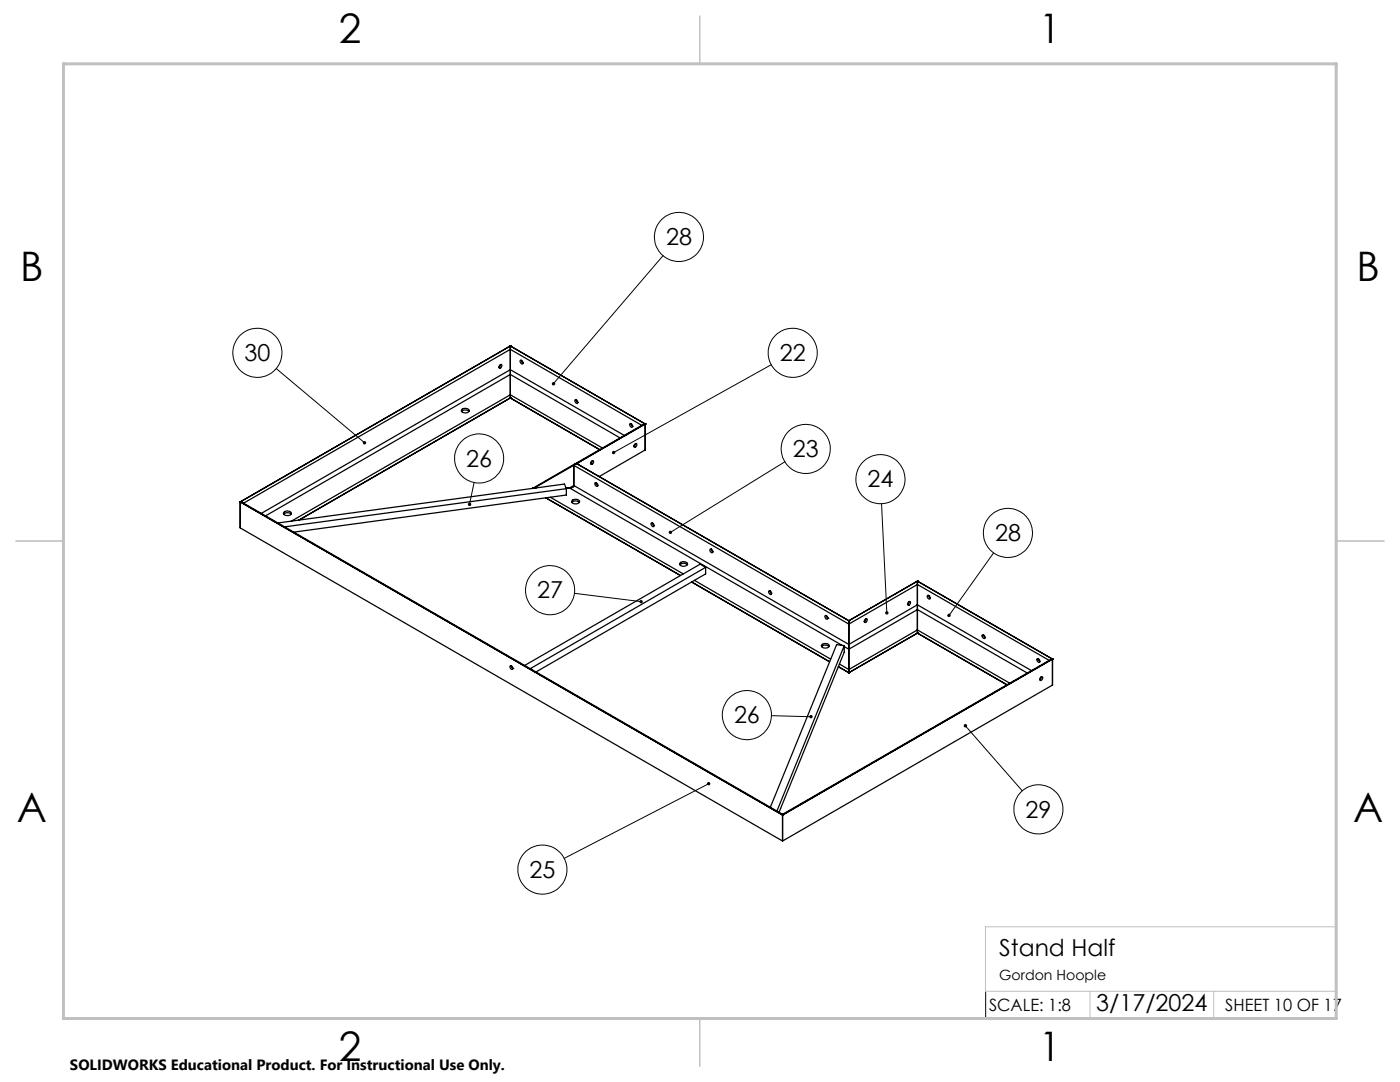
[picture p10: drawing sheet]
<svg xmlns="http://www.w3.org/2000/svg" width="279mm" height="216mm" viewBox="0 0 279 216" stroke-linecap="round" stroke-linejoin="round" font-family="sans-serif">
<g fill="none" stroke="#000" stroke-width=".25">
<path d="M99.7 72.9l.2-.2a.39 .39 0 0 1 .2 .5 .39 .39 0 0 1-.4 .3l-.1-.3zM99.9 72.7l-.3 .6M101.8 69v.7M101.8 69h.1M101.8 73.8v.9M101.8 78.8v.6M101.8 79.4h.1M101.8 69l-53.9 31.2M101.8 69.7v4.1M101.8 74.7v4.1M101.8 79.4l-42.2 24.4M101.8 69l27 15.6"/>
<path d="M101.8 79.4l17.9 10.3M101.8 74.7l22 12.7M101.8 69.7l-53.2 30.7M101.8 73.8l-49.7 28.6M101.8 78.8l-43.7 25.2M101.8 74.7l-48.8 28.2M101.8 69.7l26.3 15.2M101.8 73.8l22.8 13.1M101.8 78.8l18.4 10.6M103.8 71.9a.39 .39 0 0 1 .5 .2 .39 .39 0 0 1-.2 .5l-.3-.4zM104.1 71.9l.3 .5M104.4 72.4h.1"/>
<path d="M114.8 79.8a.4 .4 0 0 1 .4 .2 .4 .4 0 0 1-.1 .5l-.3-.4zM115 79.8l.3 .5M92.1 82.1a1.11 1.11 0 0 1 1.5 0M92.3 81.6a1 1 0 0 1 1.4 .4 .9 .9 0 0 1-1.6-.1zM106.6 97.4h.4M106.6 97.4h.1M108.9 99.3l26.9 15.5M109.9 99.2l26.4 15.3M113 97.4h.7M113 97.5v1.3l-54.4 7.4M113 97.5l-56.2 7.6M113 97.5l-.4-.9-57.1 7.8"/>
<path d="M113.7 97.4l54.4 31.4M114.2 99.8a.86 .86 0 0 1 1.4 .4 .93 .93 0 0 1-1.5-.2zM114.5 96.9a.68 .68 0 0 1-.8 .5M114.5 96.9a.74 .74 0 0 1-.8 .5M114.5 92.9l54.9 31.6M114.5 96.9l54.9 31.7M114.5 92.9v4M114.5 96.9l-.8 .5M114.5 92.9l-7.9 4.5M114.7 92.6l-8.4 4.9 .3-.1M115.1 92.5l-.5 .2-.1 .2M115.1 92.5h.1"/>
<path d="M115.1 92.5l54.3 31.4M115.3 80.3h.1M117.9 92.2l.3-.3a.37 .37 0 0 1 .2 .5 .37 .37 0 0 1-.5 .2zM118.2 91.9l-.3 .6M118.7 96.3a.41 .41 0 0 1 .5 .2 .41 .41 0 0 1-.1 .5 .55 .55 0 0 1-.4-.7zM119 96.3l.3 .6M119.3 96.9h.1M125.7 84.6a.4 .4 0 0 1 .5 .2 .4 .4 0 0 1-.2 .5l-.3-.4zM125.9 84.5l.4 .6M126.3 85.1h.1M126.5 89h.1M126.8 88.5h.2a.39 .39 0 0 1 0 .5 .39 .39 0 0 1-.5 .1z"/>
<path d="M126.8 88.5l-.3 .6M128.4 84.7l-13.7 7.9M128.8 84.6l-.4 .1M128.8 84.6h.1M128.8 84.6l-13.7 7.9M128.8 84.6v5.2l-9.2 5.3M47.9 100.2h.1M47.9 100.2l.5 .1M47.9 100.2v5.1l108.3 62.5M47.9 100.2l108.3 62.4M48.4 100.3l107.8 62.2M56.6 102.6a1.11 1.11 0 0 1 1.5 0"/>
<path d="M56.8 102.1a.94 .94 0 0 1 1.3 .3 .93 .93 0 0 1-1.5 0zM114.1 100.3a1.02 1.02 0 0 1 1.5 0M130 104.3a.41 .41 0 0 1 .5 .3 .41 .41 0 0 1-.2 .5 .53 .53 0 0 1-.3-.8zM130.2 104.4l.3 .5M135.7 112.7a1.11 1.11 0 0 1 1.5 0M135.7 112.3a.97 .97 0 0 1 1.5 .3 .92 .92 0 0 1-1.6-.1zM138 116.1l27.6 15.9M138.6 115.8l27.2 15.7M140.8 113.2l-35 20.2M140.8 113.2l-1.1-.6-35 20.2M140.8 113.2v1.3l-33.8 19.6M141.8 109.5a.43 .43 0 0 1 .4 .3 .43 .43 0 0 1-.2 .5 .48 .48 0 0 1-.2-.8z"/>
<path d="M142 109.6l.3 .5M153.5 117.9a.41 .41 0 0 1 .4 .2 .41 .41 0 0 1-.2 .5 .53 .53 0 0 1-.2-.7zM153.7 117.9l.3 .5M154 118.4v.1M183.1 116v.6M183.1 116h.1M183.1 116l26.9 15.5M183.1 116.6v4.1M183.1 116l-13.7 7.9M183.1 116.6l-13.7 7.9M183.1 116.6l26.3 15.2M185.1 118.8a.42 .42 0 0 1 .5 .2 .42 .42 0 0 1-.1 .6 .55 .55 0 0 1-.4-.8z"/>
<path d="M185.3 118.8l.3 .5M101.8 132.9a.42 .42 0 0 1 .5 .2 .42 .42 0 0 1-.1 .5 .55 .55 0 0 1-.4-.7zM102 132.9l.3 .5M102.3 133.4h.1M164 129a1.11 1.11 0 0 1 1.5 0M164 128.6a.95 .95 0 0 1 1.5 .3 .9 .9 0 0 1-1.6-.1zM164.7 122.8a.44 .44 0 0 1 .4 .3 .44 .44 0 0 1 0 .5 .57 .57 0 0 1-.4-.8zM164.9 122.8l.3 .6M165.2 123.4h.1M167.3 133l2.1 1.2M167.5 132.5l1.9 1.1M168.5 128.8l-13.5 33.1"/>
<path d="M168.5 128.8l-1.5-.2-13.3 32.5M168.5 128.8v1.3l-13 32M168.5 129l.9 .5M169.4 133.6v.6M169.4 134.2h.1M169.4 123.9v.6M169.4 123.9h.1M169.4 128.6v.9M169.4 124.5v4.1M169.4 129.5v4.1M172.7 123.5l.2-.1a.39 .39 0 0 1 .1 .6 .39 .39 0 0 1-.5 .1zM172.8 123.5l-.3 .5"/>
<path d="M181.3 120.2l.2-.2a.37 .37 0 0 1 .1 .5 .37 .37 0 0 1-.5 .2zM181.4 120.1l-.3 .5M183.1 120.7v.9M183.1 125.7v.6M183.1 126.3h.1M183.1 121.6v4.1M183.1 126.3l17.8 10.3M183.1 125.7l-13.7 7.9M183.1 126.3l-13.7 7.9M183.1 121.6l-13.7 7.9M183.1 120.7l-13.7 7.9M183.1 120.7l22.7 13.1"/>
<path d="M183.1 121.6l21.9 12.7M183.1 125.7l18.4 10.6M196 126.8a.4 .4 0 0 1 .5 .1 .4 .4 0 0 1-.1 .5l-.3-.2zM196.3 126.7l.3 .5M206.9 131.5a.4 .4 0 0 1 .5 .2 .4 .4 0 0 1 0 .5l-.3-.2zM207.2 131.4l.3 .6M207.6 135.3l.3-.3a.38 .38 0 0 1 .1 .5 .38 .38 0 0 1-.5 .2zM207.8 135l-.3 .6M210 131.5h.1M210 131.5l-.3 .1-53.5 30.9M210 131.5v5.2l-53.8 31.1M210 131.5l-53.8 31.1"/>
<path d="M156.2 162.6h.1M156.2 162.5v.1M156.2 162.6v5.2"/>
</g>
<g fill="none" stroke="#000" stroke-width=".2">
<path d="M132.3 51l-21.8 25.6M55.1 73.6l17.6 14.7M153.9 72.8l-31.5 17.5M94.6 96.3l-.9 4.3M156.6 92.1l-22.8 14.1M114.7 118.4l13.3 1.7M175.9 100.5l1.1 21.8M198.3 110.3l-8.9 12.5M141.4 156.4l-28.8 14.9M154 142.8l7.9 .2M192.7 144.8l11.3 13M196.7 198v5.4"/>
<circle cx="135.5" cy="47.3" r="4.9"/>
<circle cx="51.4" cy="70.4" r="4.9"/>
<circle cx="158.2" cy="70.4" r="4.9"/>
<circle cx="95.6" cy="91.5" r="4.9"/>
<circle cx="160.8" cy="89.6" r="4.9"/>
<circle cx="175.7" cy="95.6" r="4.9"/>
<circle cx="109.8" cy="117.8" r="4.9"/>
<circle cx="201.1" cy="106.3" r="4.9"/>
<circle cx="149.1" cy="142.7" r="4.9"/>
<circle cx="108.3" cy="173.5" r="4.9"/>
<circle cx="207.2" cy="161.5" r="4.9"/>
</g>
<path d="M266.7 153.3v49.9h-240M196.6 184.9h70.1M196.6 197.8h70.1M196.7 184.9v12.9M217.5 197.8v5.4M242.2 197.8v5.4" fill="none" stroke="#c0c0c0" stroke-width=".2"/>
<path d="M139.7 3.2v9.5M3.1 107.9h9.6M266.7 107.9h9.5M139.7 203.2v9.6" fill="none" stroke="#c0c0c0" stroke-width=".3"/>
<path d="M12.7 12.7h254v190.5h-254z" fill="none" stroke="#c0c0c0" stroke-width=".6"/>
<path d="M110.2 76.3l-.1 .1 .1 .4 .3-.2-.3 .2a.34 .34 0 0 0 .5 0 .34 .34 0 0 0 0-.5 .34 .34 0 0 0-.5 0zM122.2 90.1v.4l.2-.2-.2 .2a.35 .35 0 0 0 .5 .1 .35 .35 0 0 0 0-.5 .35 .35 0 0 0-.5 0zM133.6 105.9l-.1 .5 .3-.2-.3 .2a.35 .35 0 0 0 .5 .1 .35 .35 0 0 0 .1-.5 .35 .35 0 0 0-.5-.1zM189.2 122.5a.36 .36 0 0 0 0 .6l.2-.3-.2 .3a.35 .35 0 0 0 .5-.3 .35 .35 0 0 0-.5-.3zM192.4 144.6a.35 .35 0 0 0 .2 .5 .35 .35 0 0 0 .5-.4 .35 .35 0 0 0-.6-.2l.2 .3zM141.1 156.2a.34 .34 0 0 0 .3 .5 .34 .34 0 0 0 .3-.5l-.3 .2 .3-.2a.33 .33 0 0 0-.6 0zM72.6 88.1a.33 .33 0 0 0-.1 .4 .33 .33 0 0 0 .5 0l-.3-.2 .3 .2a.33 .33 0 0 0 0-.4 .33 .33 0 0 0-.4 0zM93.5 100.4a.32 .32 0 0 0 .1 .6l.1-.4-.1 .4a.35 .35 0 0 0 .4-.4 .35 .35 0 0 0-.5-.2zM127.8 119.8a.33 .33 0 0 0 0 .5 .33 .33 0 0 0 .5-.2h-.3h.3l-.1-.3zM161.6 142.8a.33 .33 0 0 0 .1 .5 .33 .33 0 0 0 .5-.3h-.3h.3a.34 .34 0 0 0-.3-.3 .34 .34 0 0 0-.3 .1zM176.7 122.1a.34 .34 0 0 0 .3 .5v-.3v.3a.33 .33 0 0 0 .3-.5 .33 .33 0 0 0-.6 0z" fill="#000"/>
<g font-size="8.1">
<text x="67.6" y="8.5">2</text>
<text x="207.3" y="8.5">1</text>
<text x="4" y="56.2">B</text>
<text x="270.7" y="56.2">B</text>
<text x="3.3" y="164.1">A</text>
<text x="270" y="164.1">A</text>
<text x="67.6" y="211.7">2</text>
<text x="207.3" y="211.7">1</text>
</g>
<g font-size="4.7">
<text x="132.9" y="48.9">28</text>
<text x="48.8" y="72">30</text>
<text x="155.6" y="72">22</text>
<text x="93" y="93.1">26</text>
<text x="158.2" y="91.2">23</text>
<text x="173.1" y="97.3">24</text>
<text x="198.6" y="108">28</text>
<text x="107.2" y="119.4">27</text>
<text x="146.5" y="144.3">26</text>
<text x="204.7" y="163.1">29</text>
<text x="105.7" y="175.2">25</text>
<text x="199.4" y="190.7">Stand Half</text>
<text x="218.8" y="201.7">3/17/2024</text>
</g>
<g font-size="3.4">
<text x="197.4" y="201.7">SCALE: 1:8</text>
<text x="244.5" y="201.7">SHEET 10 OF 17</text>
</g>
<text font-size="3" x="14" y="213.5">SOLIDWORKS Educational Product. For Instructional Use Only.</text>
<text font-size="2.8" x="199.4" y="195.5">Gordon Hoople</text>
</svg>
